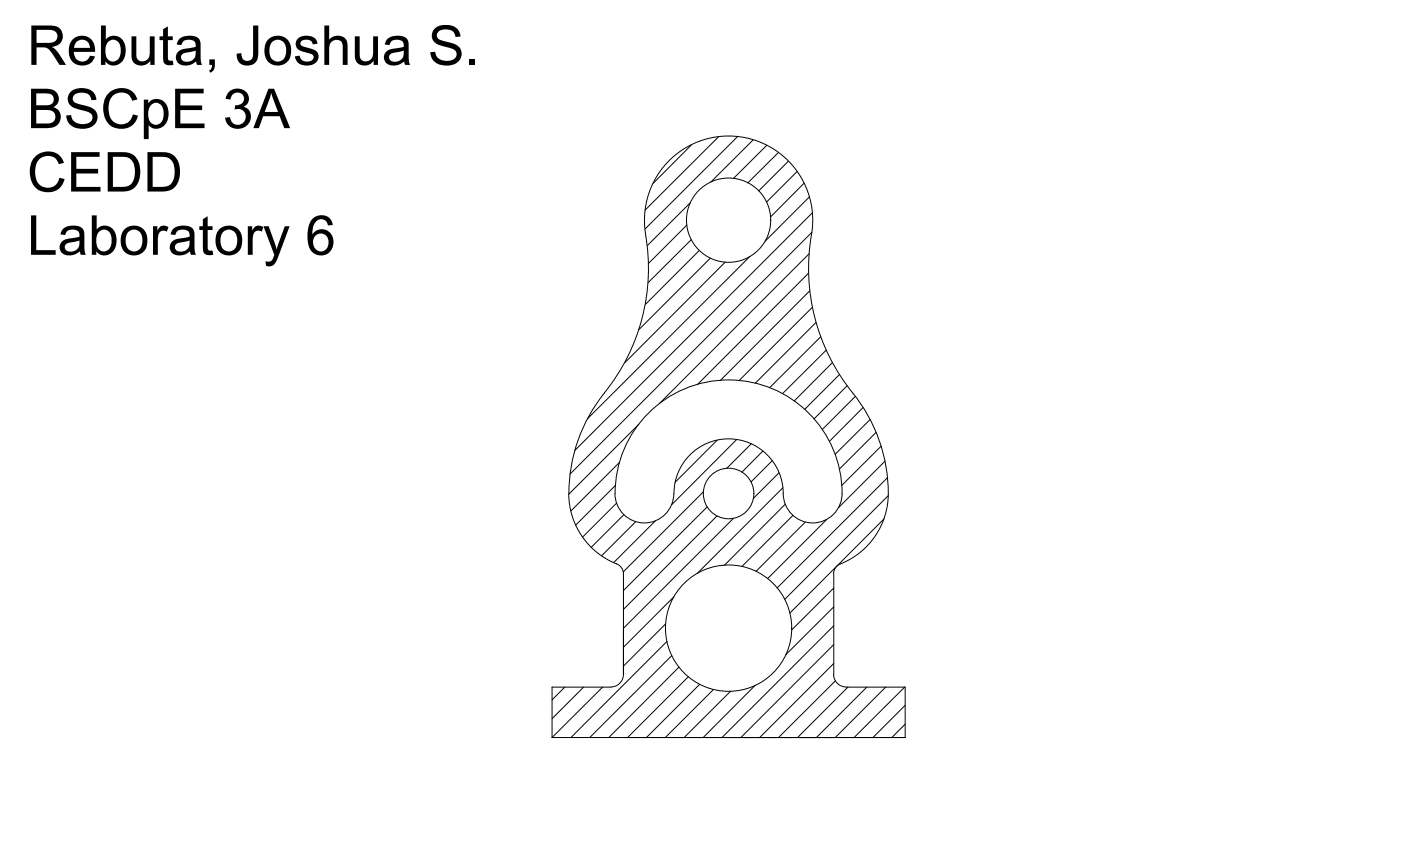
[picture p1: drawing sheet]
<svg xmlns="http://www.w3.org/2000/svg" width="356mm" height="216mm" viewBox="0 0 356 216" stroke-linecap="round" stroke-linejoin="round" font-family="sans-serif">
<!-- layer: 0 -->
<g fill="none" stroke="#000" stroke-width=".25">
<path d="M175.6 36.7l-9.8 9.8M182.4 34.7l-18.7 18.6M187.2 34.7l-23.5 23.4M191.2 35.5l-10.8 10.7M194.6 36.9l-8.5 8.4M197.6 38.7l-7.8 7.7M163.9 59.5a50.1 50.1 0 0 1-10.5 40.2M163.9 59.5a21.4 21.4 0 0 1 21-25 21.4 21.4 0 0 1 21.1 25 50.5 50.5 0 0 0 11.5 41.5 39.6 39.6 0 0 1 7.7 27.3 19.4 19.4 0 0 1-12.4 15 2.69 2.69 0 0 0-1.2 2.3M174.3 57.1l-9.7 9.7M175.3 51.4l-11 10.9M200.1 40.9l-7.5 7.5M202.3 43.5l-7.7 7.8"/>
<path d="M204.1 46.5l-8.5 8.5M205.4 50l-11.2 11.2M206.1 58.9l-61.4 61.4M206.2 54l-60.3 60.3M175.5 60.8l-11 10.9M177.5 63.5l-13.7 13.7M180.3 65.5l-18.1 18.1M184.1 66.5l-25.5 25.5M190.3 65.1l-41.2 41.2M205.2 69.3l-28.2 28.2M205.4 64.4l-38.1 38M205.5 73.8l-22.7 22.7"/>
<path d="M206.2 77.9l-18.6 18.7M153.5 99.7a40.5 40.5 0 0 0-9.1 25.5M207.1 81.8l-15.4 15.4M208.3 85.4l-13 13M209.7 88.8l-11.1 11.1M211.3 92l-9.7 9.7M213.1 95l-8.8 8.8M215 97.9l-8.4 8.4M157.2 117.3l-12.3 12.3M162.1 107.7l-17.7 17.6M182 111.7l-10.6 10.6M187 111.5l-16.4 16.5"/>
<path d="M190.7 112.6l-6.3 6.2M193.6 114.4l-5.3 5.4M196 116.9l-5.4 5.4M197.7 119.9l-6.5 6.5M217.1 100.5l-8.4 8.5M219.1 103.4l-8.6 8.6M220.9 106.4l-8.9 8.9M222.4 109.7l-9.3 9.3M223.6 113.2l-9.9 9.9M224.6 117l-11.7 11.8M144.4 125.2a19.4 19.4 0 0 0 12.6 18.1 2.69 2.69 0 0 1 1.2 2.3v25.5M156.2 123.1l-10.1 10.1"/>
<path d="M156.5 127.6l-8.6 8.7M158.4 130.6l-8.3 8.3M161.3 132.4l-8.6 8.6M166.3 132.2l-10.6 10.5M171 125.2a7.5 7.5 0 0 1-7.4 7.5 7.5 7.5 0 0 1-7.5-7.5 28.8 28.8 0 0 1 29.4-28.8 28.8 28.8 0 0 1 28.2 29.9 7.5 7.5 0 0 1-8 6.4 7.5 7.5 0 0 1-6.9-7.5 13.9 13.9 0 0 0-13.9-13.9 13.9 13.9 0 0 0-13.8 13.9M178.6 124.8l-20.4 20.3M179.5 128.6l-21.3 21.2M182 130.9l-23.8 23.7M186.1 131.5l-27.9 27.9M198.7 123.7l-21.7 21.8M199.3 127.9l-15.4 15.5M201.3 130.8l-13 12.9"/>
<path d="M204.4 132.5l-12.5 12.4M209.8 131.8l-15 15M224.4 131.6l-23.9 23.9M225.3 121.2l-28 27.9M225.5 125.7l-26.3 26.4M169 158.3l-10.8 10.7M171.1 151.4l-12.9 12.8M211.6 149.2l-10.7 10.7M211.6 154l-12.2 12.1M211.6 158.8l-28.3 28.3M211.6 145.6v25.5M143.3 174.3l-3.2 3.2"/>
<path d="M148.1 174.3l-8 8M153 174.3l-12.9 12.8M155.1 174.3h-15v12.8M158.2 171.1a3.2 3.2 0 0 1-3.2 3.2M169.3 162.7l-24.4 24.4M170.5 166.3l-20.8 20.8M172.3 169.2l-17.8 17.9M174.7 171.7l-15.4 15.4M177.6 173.6l-13.5 13.5M181.1 174.9l-12.2 12.2M185.4 175.4l-11.7 11.7M191.7 173.9l-13.2 13.2"/>
<path d="M211.6 171.1a3.2 3.2 0 0 0 3.2 3.2h14.9v12.8M211.6 163.5l-23.6 23.6M211.6 168.3l-18.8 18.8M212 172.7l-14.4 14.4M215.2 174.3l-12.8 12.8M220 174.3l-12.8 12.8M224.8 174.3l-12.8 12.8M229.6 174.3l-12.8 12.8M229.7 178.9l-8.1 8.2M140.1 187.1h89.6h-44.7M158.2 187.1h53.4M229.7 183.7l-3.3 3.4"/>
<circle cx="184.9" cy="55.9" r="10.7"/>
<circle cx="184.9" cy="125.2" r="6.4"/>
<circle cx="184.9" cy="159.4" r="16"/>
</g>
<g font-size="14">
<text x="6.9" y="16.5">Rebuta, Joshua S.</text>
<text x="6.9" y="32.5">BSCpE 3A</text>
<text x="6.9" y="48.6">CEDD</text>
<text x="6.9" y="64.6">Laboratory 6</text>
</g>
</svg>
